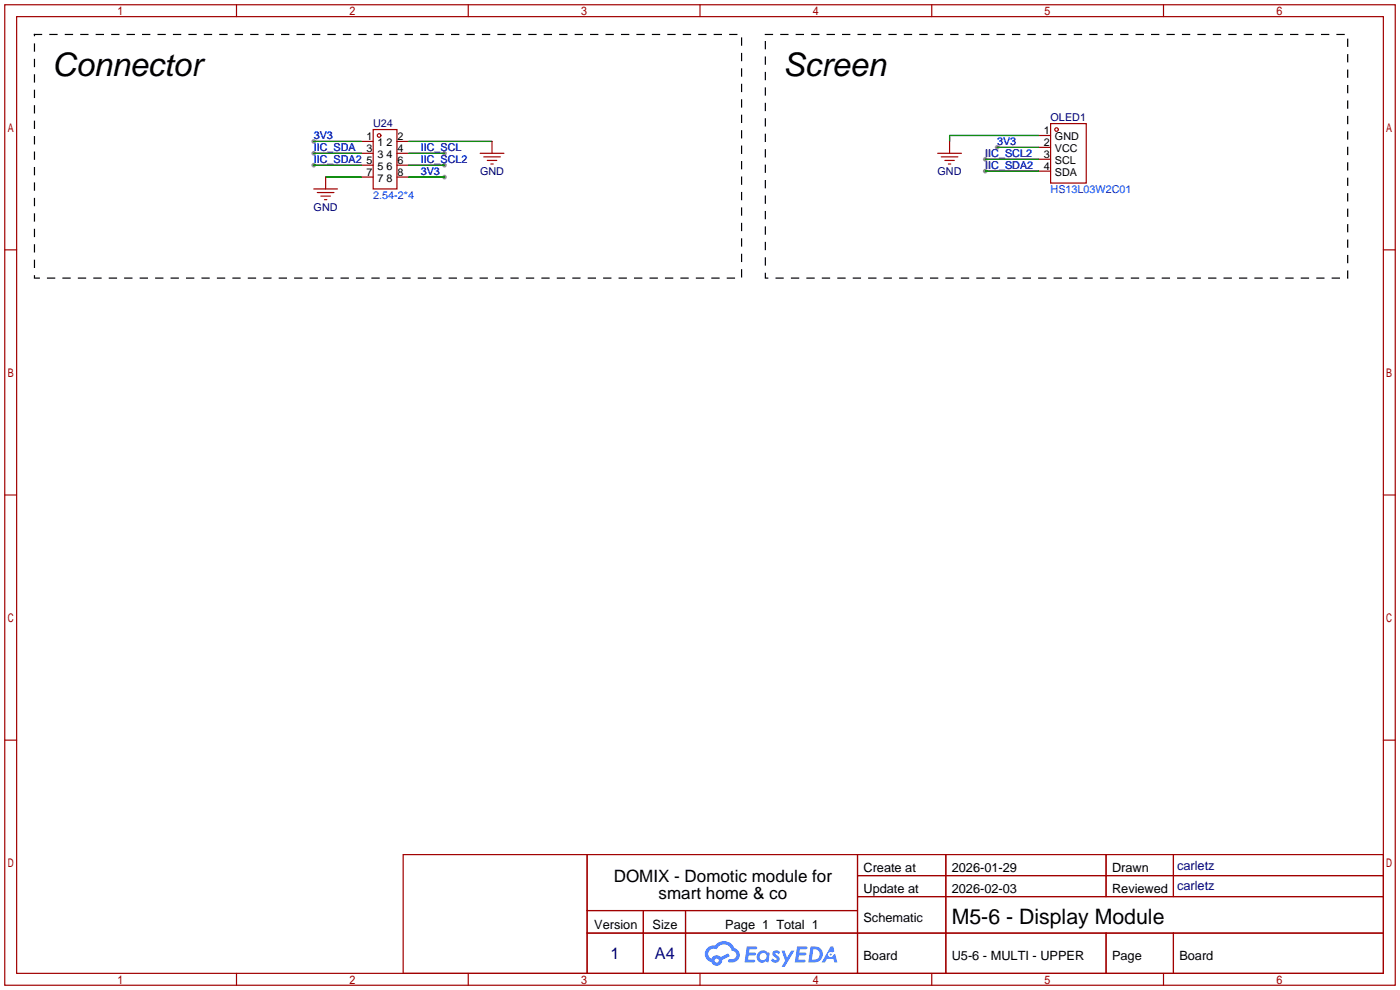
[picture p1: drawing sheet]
<svg xmlns="http://www.w3.org/2000/svg" width="299mm" height="212mm" viewBox="0 0 299 212" stroke-linecap="round" stroke-linejoin="round" font-family="sans-serif">
<g fill="#999">
<circle cx="210.6" cy="34" r=".51"/>
<circle cx="213.1" cy="31.5" r=".51"/>
<circle cx="210.6" cy="36.6" r=".51"/>
<circle cx="67.1" cy="32.8" r=".51"/>
<circle cx="67.1" cy="30.2" r=".51"/>
<circle cx="95" cy="32.8" r=".51"/>
<circle cx="95" cy="37.8" r=".51"/>
<circle cx="67.1" cy="35.3" r=".51"/>
<circle cx="95" cy="35.3" r=".51"/>
</g>
<g fill="none" stroke="#a10000" stroke-width=".25">
<path d="M1 1h297.2v209.6h-297.2zM3.6 3.6h292.1v204.4h-292.1zM50.5 1v2.6M100.1 1v2.6M149.6 1v2.6M199.1 1v2.6M248.7 1v2.6M1 53.4h2.6M295.7 53.4h2.5M1 105.8h2.6M295.7 105.8h2.5M1 158.2h2.6"/>
<path d="M295.7 158.2h2.5M50.5 208v2.6M100.1 208v2.6M149.6 208v2.6M199.1 208v2.6M248.7 208v2.6"/>
</g>
<g fill="#5487ff">
<path d="M165.3 203.3a.99 .99 0 0 1 1.4 .2l-.3 .5a.39 .39 0 0 0-.3-.3 .39 .39 0 0 0-.4 .1l.1 .1a1.02 1.02 0 0 1 .6 1.6 1.17 1.17 0 0 1-1.7-.2l.4-.5 .6 .4 .3-.1v-.3a1.01 1.01 0 0 1-.7-1.5z"/>
<path d="M167.1 203.2h.6l.5 1.5 .9-1.5h.7l-2.1 3.4h-.7l.8-1.3z"/>
<path d="M159.6 202.3h1.9l.3 .1-.1 .4-1.5 .1-.1 .7h1.2l.3 .3-.3 .3h-1.3l-.1 .9h1.4l.1 .3-.1 .2-2.2 .1z"/>
<path d="M170.4 202.3h1.9l.2 .1-.1 .4-1.5 .1-.1 .7h1.3l.3 .3-.4 .3h-1.2l-.2 .9h1.4l.2 .3-.2 .2-2.1 .1z"/>
<path d="M177.5 202.3h.6l.2 1-.5 .3a.57 .57 0 0 0-.8 .2 .57 .57 0 0 0 .4 .8 .57 .57 0 0 0 .7-.5l.4-.2 .5 1.8h-.7l-.2-.7h-1.4l-.4 .7h-.7z"/>
<path d="M173.2 202.3l-.4 3.4h1.1a1.73 1.73 0 0 0 1.9-1.7 1.73 1.73 0 0 0-2-1.7zM173.8 202.9a1.14 1.14 0 0 1 1.4 1.1 1.14 1.14 0 0 1-1.5 1.1h-.2z"/>
<path d="M162 203.6a1.26 1.26 0 0 0 0 1.8 1.26 1.26 0 0 0 1.7 .1l.5 .2 .3-1.9-.1-.2h-.4a1.21 1.21 0 0 0-2 0zM162.6 203.9a.76 .76 0 0 1 1 0 .76 .76 0 0 1 .1 1.1 .76 .76 0 0 1-1 .1l-.4-.6z"/>
<path d="M151.2 202.6a1.81 1.81 0 0 0 .9 3 1.18 1.18 0 0 0 1.3 .8 1.18 1.18 0 0 0 .9-1.2l1.7-.9-.4-.6-1.5 .8a1.2 1.2 0 0 0-2 .4 1.14 1.14 0 0 1-.6-1.6 1.14 1.14 0 0 1 1.7-.4 1.73 1.73 0 0 1 1.7-1.1 1.73 1.73 0 0 1 1.6 1.4 .94 .94 0 0 1 .8 1.2 .94 .94 0 0 1-1.3 .6 .36 .36 0 0 0-.4 .3 .36 .36 0 0 0 .3 .4 1.63 1.63 0 0 0 2.1-1 1.63 1.63 0 0 0-1-2.1 2.43 2.43 0 0 0-4.2-.5l-1 .1zM152.7 205.3a.45 .45 0 0 1 .9 0 .45 .45 0 0 1-.9 0z"/>
<circle cx="177.5" cy="204" r=".22"/>
</g>
<g fill="none" stroke="#a10000" stroke-width=".25">
<path d="M69.6 37.8v2.6M77.2 32.8h2.6M77.2 30.2h2.6M77.2 37.8h2.6M77.2 35.3h2.6M79.8 27.7h5v12.7h-5zM84.8 32.8h2.6M84.8 30.2h2.6M84.8 37.8h2.6M84.8 35.3h2.6M102.6 32.8h5.1M103.4 33.5h3.5"/>
<path d="M104.1 34.3h2.1M104.9 35.1h.5M105.2 30.2v2.6M200.4 32.8h5.1M201.2 33.5h3.5M201.9 34.3h2.1M202.7 35.1h.5M202.9 30.2v2.6M222 29h2.5M222 31.5h2.5M222 34h2.5M222 36.6h2.5"/>
<path d="M224.5 26.4h7.7v12.7h-7.7zM67.1 40.4h5M67.8 41.1h3.6M68.6 41.9h2M69.3 42.7h.5M86.2 182.6h209.5v25.4h-209.5zM125.5 182.6v25.4M125.5 194.6h57.8M125.5 199.4h170.2M137.5 194.6v13.4M146.5 194.6v13.4M183.3 182.6v25.4"/>
<path d="M183.3 187.1h112.4M183.3 191.6h112.4M202.1 182.6v25.4M236.4 182.6v9M236.4 199.4v8.6M250.8 182.6v9M250.8 199.4v8.6"/>
<circle cx="81" cy="29" r=".38"/>
<circle cx="225.8" cy="27.7" r=".38"/>
</g>
<path d="M7.4 7.4h151.1v52h-151.1zM163.6 7.4h124.4v52h-124.4z" fill="none" stroke="#000" stroke-width=".25" stroke-dasharray="1.5 1.8"/>
<path d="M67.1 32.8h10.1M67.1 30.2h10.1M67.1 35.3h10.1M69.6 37.8h7.6M87.4 32.8h7.6M87.4 30.2h17.8M87.4 37.8h7.6M87.4 35.3h7.6M210.6 34h11.4M210.6 36.6h11.4M213.1 31.5h8.9M222 29h-19.1v1.2" fill="none" stroke="#008700" stroke-width=".25"/>
<g font-size="6.9">
<text x="11.2" y="16.1">Connector</text>
<text x="167.4" y="16.1">Screen</text>
</g>
<text font-size="4.5" x="203.4" y="197.5">M5-6 - Display Module</text>
<g font-size="3.6">
<text x="131.2" y="188.5">DOMIX - Domotic module for</text>
<text x="140.8" y="192.2">smart home &amp; co</text>
</g>
<g font-size="3.5" fill="#000080">
<text x="130.5" y="204.9">1</text>
<text x="140" y="204.9">A4</text>
</g>
<g font-size="2.7" fill="#000080">
<text x="251.6" y="185.9">carletz</text>
<text x="251.6" y="190.2">carletz</text>
</g>
<g font-size="2.7">
<text x="184.5" y="186.3">Create at</text>
<text x="184.5" y="190.8">Update at</text>
<text x="203.4" y="186.3">2026-01-29</text>
<text x="203.4" y="190.8">2026-02-03</text>
<text x="237.7" y="186.3">Drawn</text>
<text x="237.7" y="190.8">Reviewed</text>
<text x="184.5" y="197">Schematic</text>
<text x="127" y="198.5">Version</text>
<text x="139.5" y="198.5">Size</text>
<text x="155" y="198.5">Page 1 Total 1</text>
<text x="184.5" y="205.2">Board</text>
<text x="203.4" y="205.2">U5-6 - MULTI - UPPER</text>
<text x="237.7" y="205.2">Page</text>
<text x="252.1" y="205.2">Board</text>
</g>
<g font-size="2.3" fill="#00f">
<text x="67.1" y="29.8">3V3</text>
<text x="67.1" y="32.3">IIC_SDA</text>
<text x="67.1" y="34.8">IIC_SDA2</text>
<text x="89.9" y="32.3">IIC_SCL</text>
<text x="89.9" y="34.8">IIC_SCL2</text>
<text x="210.6" y="33.6">IIC_SCL2</text>
<text x="213.1" y="31">3V3</text>
<text x="89.9" y="37.4">3V3</text>
<text x="210.6" y="36.1">IIC_SDA2</text>
<text x="224.5" y="41.2">HS13L03W2C01</text>
<text x="79.8" y="42.5">2.54-2*4</text>
</g>
<g font-size="2.3">
<text x="78.3" y="30">1</text>
<text x="85" y="30">2</text>
<text x="223.1" y="28.7">1</text>
<text x="225.5" y="30">GND</text>
<text x="78.3" y="32.5">3</text>
<text x="78.3" y="35.1">5</text>
<text x="80.7" y="31.3">1</text>
<text x="80.7" y="33.8">3</text>
<text x="82.6" y="33.8">4</text>
<text x="82.6" y="31.3">2</text>
<text x="85" y="35.1">6</text>
<text x="85" y="32.5">4</text>
<text x="223.1" y="31.3">2</text>
<text x="223.1" y="33.8">3</text>
<text x="225.5" y="32.5">VCC</text>
<text x="225.5" y="35.1">SCL</text>
<text x="78.3" y="37.6">7</text>
<text x="80.7" y="36.3">5</text>
<text x="80.7" y="38.9">7</text>
<text x="82.6" y="38.9">8</text>
<text x="82.6" y="36.3">6</text>
<text x="85" y="37.6">8</text>
<text x="223.1" y="36.3">4</text>
<text x="225.5" y="37.6">SDA</text>
</g>
<g font-size="2.3" fill="#000080">
<text x="79.8" y="27.2">U24</text>
<text x="224.5" y="26">OLED1</text>
<text x="102.6" y="37.4">GND</text>
<text x="200.4" y="37.4">GND</text>
<text x="67" y="45">GND</text>
</g>
</svg>
